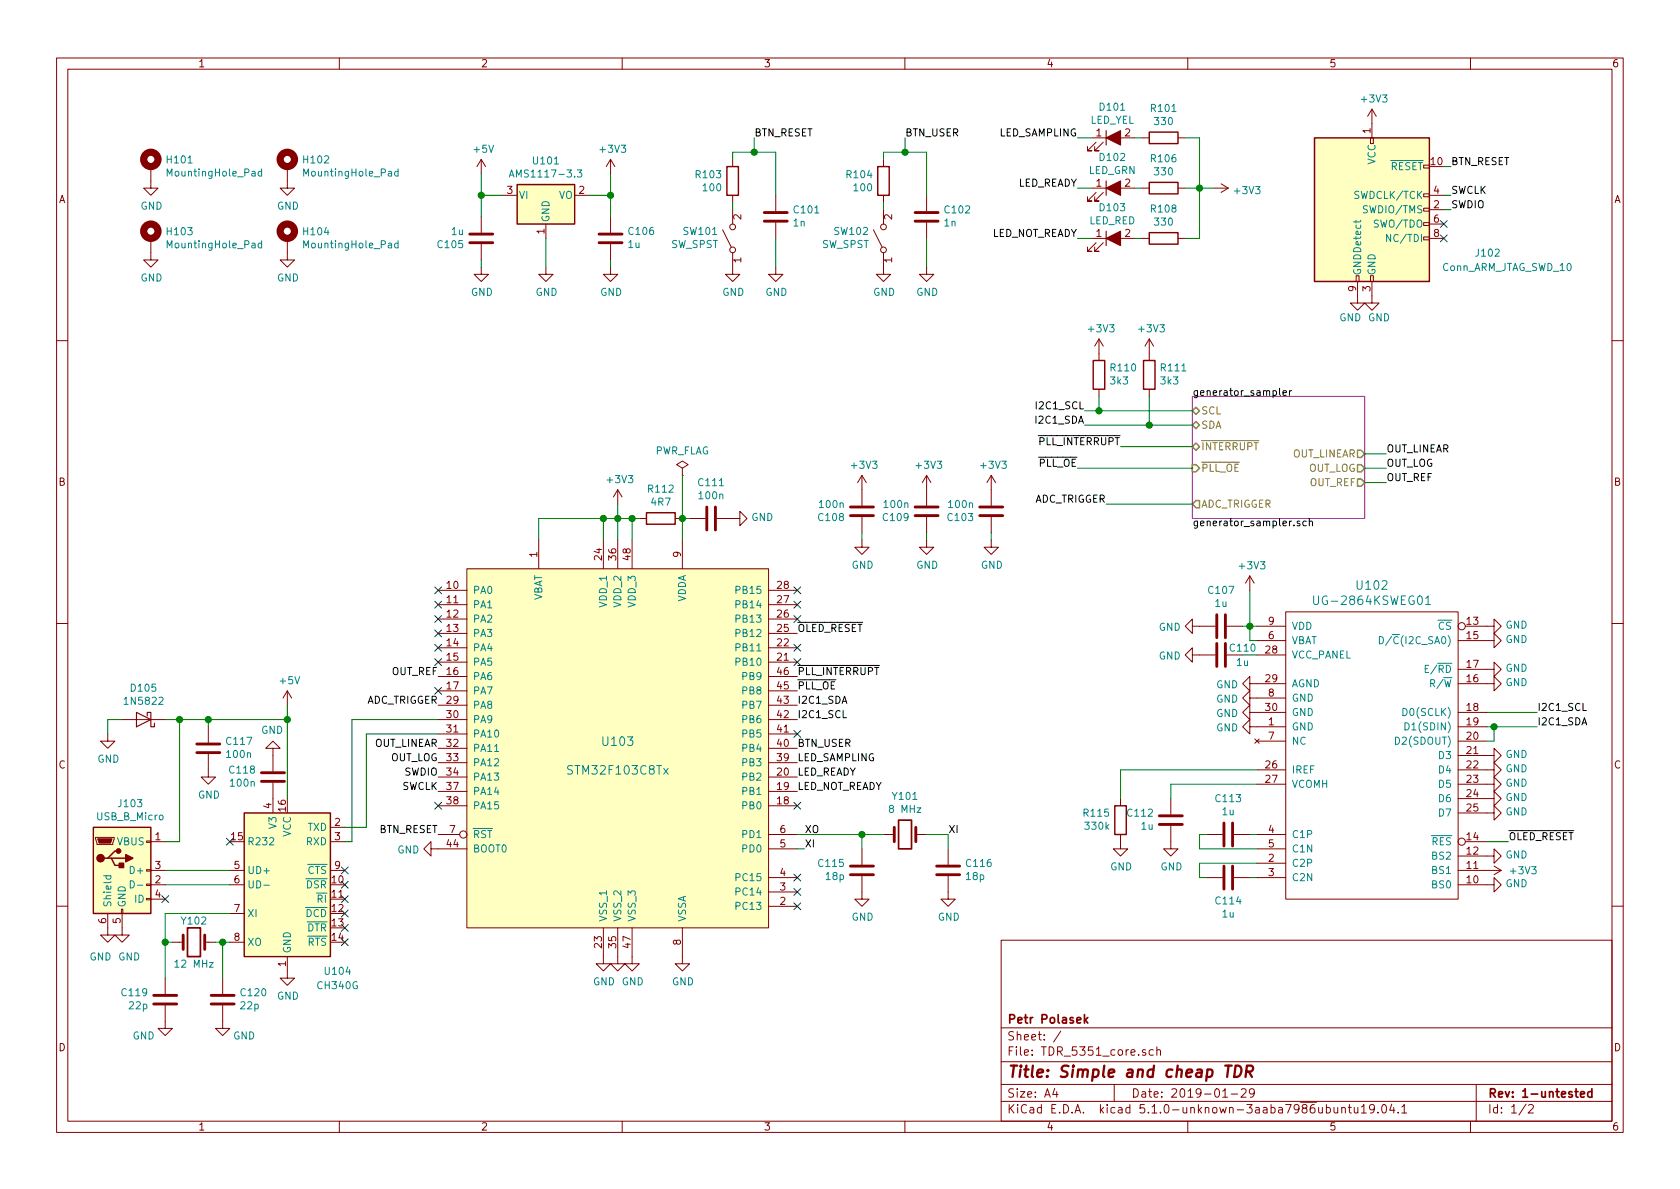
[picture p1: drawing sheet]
EESchema Schematic File Version 5
LIBS:TDR_5351_core-cache
EELAYER 29 0
EELAYER END
$Descr A4 11693 8268
encoding utf-8
Sheet 1 2
Title "Simple and cheap TDR"
Date "2019-01-29"
Rev "1-untested"
Comp "Petr Polasek"
Comment1 ""
Comment2 ""
Comment3 ""
Comment4 ""
$EndDescr
$Sheet
S 8300 2750 1200 850 
U 5C18B19E
F0 "generator_sampler" 50
F1 "generator_sampler.sch" 50
F2 "SCL" B L 8300 2850 50 
F3 "SDA" B L 8300 2950 50 
F4 "OUT_REF" O R 9500 3350 50 
F5 "~PLL_OE" I L 8300 3250 50 
F6 "~INTERRUPT" B L 8300 3100 50 
F7 "ADC_TRIGGER" O L 8300 3500 50 
F8 "OUT_LINEAR" O R 9500 3150 50 
F9 "OUT_LOG" O R 9500 3250 50 
$EndSheet
$Comp
L petr_kicad:STM32F103C8Tx U103
U 1 1
P 4300 5200
F 0 "U103" H 4300 5250 60  0000 C CNN
F 1 "STM32F103C8Tx" H 4300 5050 60  0000 C CNN
F 2 "Package_QFP:TQFP-48_7x7mm_P0.5mm" H 5250 5000 60  0001 C CNN
F 3 "http://www.st.com/content/ccc/resource/technical/document/datasheet/33/d4/6f/1d/df/0b/4c/6d/CD00161566.pdf/files/CD00161566.pdf/jcr:content/translations/en.CD00161566.pdf" H 5250 5000 60  0001 C CNN
	1    4300 5200
	1    0    0    -1  
$EndComp
Text Label 3050 4900 2    50   ~ 0
ADC_TRIGGER
Text Label 7700 3500 2    50   ~ 0
ADC_TRIGGER
Wire Wire Line
	7700 3500 8300 3500
Text Label 5550 5000 0    50   ~ 0
I2C1_SCL
Text Label 5550 4900 0    50   ~ 0
I2C1_SDA
Text Label 7550 2850 2    50   ~ 0
I2C1_SCL
Wire Wire Line
	7550 2850 7650 2850
Text Label 7550 2950 2    50   ~ 0
I2C1_SDA
Wire Wire Line
	7550 2950 8000 2950
Text Label 7800 3100 2    50   ~ 0
~PLL_INTERRUPT
Wire Wire Line
	7800 3100 8300 3100
Text Label 5550 4700 0    50   ~ 0
~PLL_INTERRUPT
Text Label 7500 3250 2    50   ~ 0
~PLL_OE
Wire Wire Line
	7500 3250 8300 3250
Text Label 5550 4800 0    50   ~ 0
~PLL_OE
Text Label 9650 3350 0    50   ~ 0
OUT_REF
Text Label 9650 3250 0    50   ~ 0
OUT_LOG
Text Label 9650 3150 0    50   ~ 0
OUT_LINEAR
Wire Wire Line
	9650 3150 9500 3150
Wire Wire Line
	9650 3250 9500 3250
Wire Wire Line
	9650 3350 9500 3350
$Comp
L power:GND #PWR0156
U 1 1
P 4750 6650
F 0 "#PWR0156" H 4750 6400 50  0001 C CNN
F 1 "GND" H 4755 6477 50  0000 C CNN
F 2 "" H 4750 6650 50  0001 C CNN
F 3 "" H 4750 6650 50  0001 C CNN
	1    4750 6650
	1    0    0    -1  
$EndComp
$Comp
L power:GND #PWR0155
U 1 1
P 4400 6650
F 0 "#PWR0155" H 4400 6400 50  0001 C CNN
F 1 "GND" H 4405 6477 50  0000 C CNN
F 2 "" H 4400 6650 50  0001 C CNN
F 3 "" H 4400 6650 50  0001 C CNN
	1    4400 6650
	1    0    0    -1  
$EndComp
$Comp
L power:GND #PWR0154
U 1 1
P 4300 6650
F 0 "#PWR0154" H 4300 6400 50  0001 C CNN
F 1 "GND" H 4305 6477 50  0001 C CNN
F 2 "" H 4300 6650 50  0001 C CNN
F 3 "" H 4300 6650 50  0001 C CNN
	1    4300 6650
	1    0    0    -1  
$EndComp
$Comp
L power:GND #PWR0153
U 1 1
P 4200 6650
F 0 "#PWR0153" H 4200 6400 50  0001 C CNN
F 1 "GND" H 4205 6477 50  0000 C CNN
F 2 "" H 4200 6650 50  0001 C CNN
F 3 "" H 4200 6650 50  0001 C CNN
	1    4200 6650
	1    0    0    -1  
$EndComp
Wire Wire Line
	3750 3750 3750 3600
Wire Wire Line
	3750 3600 4200 3600
Wire Wire Line
	4400 3600 4400 3750
Wire Wire Line
	4300 3750 4300 3600
Connection ~ 4300 3600
Wire Wire Line
	4300 3600 4400 3600
Wire Wire Line
	4200 3750 4200 3600
Connection ~ 4200 3600
Wire Wire Line
	4200 3600 4300 3600
$Comp
L power:+3V3 #PWR0127
U 1 1
P 4300 3500
F 0 "#PWR0127" H 4300 3350 50  0001 C CNN
F 1 "+3V3" H 4315 3673 50  0000 C CNN
F 2 "" H 4300 3500 50  0001 C CNN
F 3 "" H 4300 3500 50  0001 C CNN
	1    4300 3500
	1    0    0    -1  
$EndComp
$Comp
L Device:R R112
U 1 1
P 4600 3600
F 0 "R112" V 4393 3600 50  0000 C CNN
F 1 "4R7" V 4484 3600 50  0000 C CNN
F 2 "Resistor_SMD:R_0603_1608Metric_Pad1.05x0.95mm_HandSolder" V 4530 3600 50  0001 C CNN
F 3 "~" H 4600 3600 50  0001 C CNN
	1    4600 3600
	0    1    1    0   
$EndComp
Wire Wire Line
	4750 3750 4750 3600
Wire Wire Line
	4450 3600 4400 3600
Connection ~ 4400 3600
Wire Wire Line
	4300 3500 4300 3600
$Comp
L Device:C C111
U 1 1
P 4950 3600
F 0 "C111" V 4698 3600 50  0000 C CNN
F 1 "100n" V 4789 3600 50  0000 C CNN
F 2 "Capacitor_SMD:C_0603_1608Metric_Pad1.05x0.95mm_HandSolder" H 4988 3450 50  0001 C CNN
F 3 "~" H 4950 3600 50  0001 C CNN
	1    4950 3600
	0    1    1    0   
$EndComp
Wire Wire Line
	4800 3600 4750 3600
Connection ~ 4750 3600
$Comp
L power:GND #PWR0129
U 1 1
P 5100 3600
F 0 "#PWR0129" H 5100 3350 50  0001 C CNN
F 1 "GND" V 5105 3472 50  0000 R CNN
F 2 "" H 5100 3600 50  0001 C CNN
F 3 "" H 5100 3600 50  0001 C CNN
	1    5100 3600
	0    -1   -1   0   
$EndComp
$Comp
L petr_kicad:UG-2864KSWEG01 U102
U 1 1
P 9550 5250
F 0 "U102" H 9550 6437 60  0000 C CNN
F 1 "UG-2864KSWEG01" H 9550 6331 60  0000 C CNN
F 2 "petr_kicad:UG-2864KSWEG01" H 9350 5000 60  0001 C CNN
F 3 "https://voron.ua/files/pdf/OLED/Catcatcat_UG-2864KLBEG01_UG-2864KSWEG01.pdf" H 9350 5000 60  0001 C CNN
	1    9550 5250
	1    0    0    -1  
$EndComp
Text Label 3050 4700 2    50   ~ 0
OUT_REF
Text Label 3050 5300 2    50   ~ 0
OUT_LOG
Text Label 3050 5200 2    50   ~ 0
OUT_LINEAR
$Comp
L Device:C C113
U 1 1
P 8550 5800
F 0 "C113" V 8298 5800 50  0000 C CNN
F 1 "1u" V 8389 5800 50  0000 C CNN
F 2 "Capacitor_SMD:C_0805_2012Metric_Pad1.15x1.40mm_HandSolder" H 8588 5650 50  0001 C CNN
F 3 "~" H 8550 5800 50  0001 C CNN
	1    8550 5800
	0    1    1    0   
$EndComp
$Comp
L Device:C C114
U 1 1
P 8550 6100
F 0 "C114" V 8710 6100 50  0000 C CNN
F 1 "1u" V 8801 6100 50  0000 C CNN
F 2 "Capacitor_SMD:C_0805_2012Metric_Pad1.15x1.40mm_HandSolder" H 8588 5950 50  0001 C CNN
F 3 "~" H 8550 6100 50  0001 C CNN
	1    8550 6100
	0    1    1    0   
$EndComp
Wire Wire Line
	8750 6000 8350 6000
Wire Wire Line
	8350 6000 8350 6100
Wire Wire Line
	8350 6100 8400 6100
Wire Wire Line
	8700 6100 8750 6100
Wire Wire Line
	8750 5900 8350 5900
Wire Wire Line
	8350 5900 8350 5800
Wire Wire Line
	8350 5800 8400 5800
Wire Wire Line
	8700 5800 8750 5800
$Comp
L Device:C C112
U 1 1
P 8150 5700
F 0 "C112" H 8264 5654 50  0000 L CNN
F 1 "1u" H 8264 5745 50  0000 L CNN
F 2 "Capacitor_SMD:C_0805_2012Metric_Pad1.15x1.40mm_HandSolder" H 8188 5550 50  0001 C CNN
F 3 "~" H 8150 5700 50  0001 C CNN
	1    8150 5700
	-1   0    0    1   
$EndComp
$Comp
L power:GND #PWR0146
U 1 1
P 8150 5850
F 0 "#PWR0146" H 8150 5600 50  0001 C CNN
F 1 "GND" H 8155 5677 50  0000 C CNN
F 2 "" H 8150 5850 50  0001 C CNN
F 3 "" H 8150 5850 50  0001 C CNN
	1    8150 5850
	1    0    0    -1  
$EndComp
Wire Wire Line
	8750 5450 8150 5450
Wire Wire Line
	8150 5450 8150 5550
$Comp
L Device:R R115
U 1 1
P 7800 5700
F 0 "R115" H 7869 5654 50  0000 L CNN
F 1 "330k" H 7869 5745 50  0000 L CNN
F 2 "Resistor_SMD:R_0603_1608Metric_Pad1.05x0.95mm_HandSolder" V 7730 5700 50  0001 C CNN
F 3 "~" H 7800 5700 50  0001 C CNN
	1    7800 5700
	-1   0    0    1   
$EndComp
$Comp
L power:GND #PWR0145
U 1 1
P 7800 5850
F 0 "#PWR0145" H 7800 5600 50  0001 C CNN
F 1 "GND" H 7805 5677 50  0000 C CNN
F 2 "" H 7800 5850 50  0001 C CNN
F 3 "" H 7800 5850 50  0001 C CNN
	1    7800 5850
	1    0    0    -1  
$EndComp
Wire Wire Line
	8750 5350 7800 5350
Wire Wire Line
	7800 5350 7800 5550
$Comp
L power:GND #PWR0139
U 1 1
P 8750 5050
F 0 "#PWR0139" H 8750 4800 50  0001 C CNN
F 1 "GND" V 8755 4922 50  0000 R CNN
F 2 "" H 8750 5050 50  0001 C CNN
F 3 "" H 8750 5050 50  0001 C CNN
	1    8750 5050
	0    1    1    0   
$EndComp
$Comp
L power:GND #PWR0138
U 1 1
P 8750 4950
F 0 "#PWR0138" H 8750 4700 50  0001 C CNN
F 1 "GND" V 8755 4822 50  0000 R CNN
F 2 "" H 8750 4950 50  0001 C CNN
F 3 "" H 8750 4950 50  0001 C CNN
	1    8750 4950
	0    1    1    0   
$EndComp
$Comp
L power:GND #PWR0137
U 1 1
P 8750 4850
F 0 "#PWR0137" H 8750 4600 50  0001 C CNN
F 1 "GND" V 8755 4722 50  0000 R CNN
F 2 "" H 8750 4850 50  0001 C CNN
F 3 "" H 8750 4850 50  0001 C CNN
	1    8750 4850
	0    1    1    0   
$EndComp
$Comp
L power:GND #PWR0135
U 1 1
P 8750 4750
F 0 "#PWR0135" H 8750 4500 50  0001 C CNN
F 1 "GND" V 8755 4622 50  0000 R CNN
F 2 "" H 8750 4750 50  0001 C CNN
F 3 "" H 8750 4750 50  0001 C CNN
	1    8750 4750
	0    1    1    0   
$EndComp
$Comp
L Device:C C107
U 1 1
P 8500 4350
F 0 "C107" V 8248 4350 50  0000 C CNN
F 1 "1u" V 8339 4350 50  0000 C CNN
F 2 "Capacitor_SMD:C_0805_2012Metric_Pad1.15x1.40mm_HandSolder" H 8538 4200 50  0001 C CNN
F 3 "~" H 8500 4350 50  0001 C CNN
	1    8500 4350
	0    1    1    0   
$EndComp
$Comp
L Device:C C110
U 1 1
P 8500 4550
F 0 "C110" V 8450 4700 50  0000 C CNN
F 1 "1u" V 8550 4700 50  0000 C CNN
F 2 "Capacitor_SMD:C_0805_2012Metric_Pad1.15x1.40mm_HandSolder" H 8538 4400 50  0001 C CNN
F 3 "~" H 8500 4550 50  0001 C CNN
	1    8500 4550
	0    1    1    0   
$EndComp
Wire Wire Line
	8750 4450 8700 4450
Wire Wire Line
	8700 4450 8700 4350
Wire Wire Line
	8700 4350 8750 4350
Wire Wire Line
	8650 4350 8700 4350
Connection ~ 8700 4350
Wire Wire Line
	8750 4550 8650 4550
$Comp
L power:GND #PWR0122
U 1 1
P 8350 4350
F 0 "#PWR0122" H 8350 4100 50  0001 C CNN
F 1 "GND" V 8355 4222 50  0000 R CNN
F 2 "" H 8350 4350 50  0001 C CNN
F 3 "" H 8350 4350 50  0001 C CNN
	1    8350 4350
	0    1    1    0   
$EndComp
$Comp
L power:GND #PWR0128
U 1 1
P 8350 4550
F 0 "#PWR0128" H 8350 4300 50  0001 C CNN
F 1 "GND" V 8355 4422 50  0000 R CNN
F 2 "" H 8350 4550 50  0001 C CNN
F 3 "" H 8350 4550 50  0001 C CNN
	1    8350 4550
	0    1    1    0   
$EndComp
$Comp
L power:GND #PWR0123
U 1 1
P 10350 4350
F 0 "#PWR0123" H 10350 4100 50  0001 C CNN
F 1 "GND" V 10355 4222 50  0000 R CNN
F 2 "" H 10350 4350 50  0001 C CNN
F 3 "" H 10350 4350 50  0001 C CNN
	1    10350 4350
	0    -1   -1   0   
$EndComp
$Comp
L power:GND #PWR0126
U 1 1
P 10350 4450
F 0 "#PWR0126" H 10350 4200 50  0001 C CNN
F 1 "GND" V 10355 4322 50  0000 R CNN
F 2 "" H 10350 4450 50  0001 C CNN
F 3 "" H 10350 4450 50  0001 C CNN
	1    10350 4450
	0    -1   -1   0   
$EndComp
$Comp
L power:GND #PWR0132
U 1 1
P 10350 4650
F 0 "#PWR0132" H 10350 4400 50  0001 C CNN
F 1 "GND" V 10355 4522 50  0000 R CNN
F 2 "" H 10350 4650 50  0001 C CNN
F 3 "" H 10350 4650 50  0001 C CNN
	1    10350 4650
	0    -1   -1   0   
$EndComp
$Comp
L power:GND #PWR0136
U 1 1
P 10350 4750
F 0 "#PWR0136" H 10350 4500 50  0001 C CNN
F 1 "GND" V 10355 4622 50  0000 R CNN
F 2 "" H 10350 4750 50  0001 C CNN
F 3 "" H 10350 4750 50  0001 C CNN
	1    10350 4750
	0    -1   -1   0   
$EndComp
Wire Wire Line
	10350 5150 10400 5150
Wire Wire Line
	10400 5150 10400 5050
Wire Wire Line
	10400 5050 10350 5050
Text Label 10700 4950 0    50   ~ 0
I2C1_SCL
Connection ~ 10400 5050
Text Label 10700 5050 0    50   ~ 0
I2C1_SDA
$Comp
L power:GND #PWR0140
U 1 1
P 10350 5250
F 0 "#PWR0140" H 10350 5000 50  0001 C CNN
F 1 "GND" V 10355 5122 50  0000 R CNN
F 2 "" H 10350 5250 50  0001 C CNN
F 3 "" H 10350 5250 50  0001 C CNN
	1    10350 5250
	0    -1   -1   0   
$EndComp
$Comp
L power:GND #PWR0141
U 1 1
P 10350 5350
F 0 "#PWR0141" H 10350 5100 50  0001 C CNN
F 1 "GND" V 10355 5222 50  0000 R CNN
F 2 "" H 10350 5350 50  0001 C CNN
F 3 "" H 10350 5350 50  0001 C CNN
	1    10350 5350
	0    -1   -1   0   
$EndComp
$Comp
L power:GND #PWR0142
U 1 1
P 10350 5450
F 0 "#PWR0142" H 10350 5200 50  0001 C CNN
F 1 "GND" V 10355 5322 50  0000 R CNN
F 2 "" H 10350 5450 50  0001 C CNN
F 3 "" H 10350 5450 50  0001 C CNN
	1    10350 5450
	0    -1   -1   0   
$EndComp
$Comp
L power:GND #PWR0143
U 1 1
P 10350 5550
F 0 "#PWR0143" H 10350 5300 50  0001 C CNN
F 1 "GND" V 10355 5422 50  0000 R CNN
F 2 "" H 10350 5550 50  0001 C CNN
F 3 "" H 10350 5550 50  0001 C CNN
	1    10350 5550
	0    -1   -1   0   
$EndComp
$Comp
L power:GND #PWR0144
U 1 1
P 10350 5650
F 0 "#PWR0144" H 10350 5400 50  0001 C CNN
F 1 "GND" V 10355 5522 50  0000 R CNN
F 2 "" H 10350 5650 50  0001 C CNN
F 3 "" H 10350 5650 50  0001 C CNN
	1    10350 5650
	0    -1   -1   0   
$EndComp
Text Label 5550 4400 0    50   ~ 0
~OLED_RESET
Text Label 10500 5850 0    50   ~ 0
~OLED_RESET
Wire Wire Line
	10500 5850 10350 5850
$Comp
L power:GND #PWR0147
U 1 1
P 10350 5950
F 0 "#PWR0147" H 10350 5700 50  0001 C CNN
F 1 "GND" V 10355 5822 50  0000 R CNN
F 2 "" H 10350 5950 50  0001 C CNN
F 3 "" H 10350 5950 50  0001 C CNN
	1    10350 5950
	0    -1   -1   0   
$EndComp
$Comp
L power:GND #PWR0149
U 1 1
P 10350 6150
F 0 "#PWR0149" H 10350 5900 50  0001 C CNN
F 1 "GND" V 10355 6022 50  0000 R CNN
F 2 "" H 10350 6150 50  0001 C CNN
F 3 "" H 10350 6150 50  0001 C CNN
	1    10350 6150
	0    -1   -1   0   
$EndComp
$Comp
L power:+3V3 #PWR0148
U 1 1
P 10350 6050
F 0 "#PWR0148" H 10350 5900 50  0001 C CNN
F 1 "+3V3" V 10350 6200 50  0000 L CNN
F 2 "" H 10350 6050 50  0001 C CNN
F 3 "" H 10350 6050 50  0001 C CNN
	1    10350 6050
	0    1    1    0   
$EndComp
$Comp
L power:GND #PWR0150
U 1 1
P 3050 5900
F 0 "#PWR0150" H 3050 5650 50  0001 C CNN
F 1 "GND" V 3055 5772 50  0000 R CNN
F 2 "" H 3050 5900 50  0001 C CNN
F 3 "" H 3050 5900 50  0001 C CNN
	1    3050 5900
	0    1    1    0   
$EndComp
$Comp
L power:+5V #PWR?
U 1 1
P 3350 1200
AR Path="/5C18B19E/5D7FF855" Ref="#PWR?"  Part="1" 
AR Path="/5D7FF855" Ref="#PWR0102"  Part="1" 
F 0 "#PWR0102" H 3350 1050 50  0001 C CNN
F 1 "+5V" H 3365 1373 50  0000 C CNN
F 2 "" H 3350 1200 50  0001 C CNN
F 3 "" H 3350 1200 50  0001 C CNN
	1    3350 1200
	1    0    0    -1  
$EndComp
$Comp
L Device:C C105
U 1 1
P 3350 1650
AR Path="/5D7FF85B" Ref="C105"  Part="1" 
AR Path="/5C18B19E/5D7FF85B" Ref="C?"  Part="1" 
F 0 "C105" H 3465 1696 50  0000 L CNN
F 1 "1u" H 3465 1605 50  0000 L CNN
F 2 "Capacitor_SMD:C_0805_2012Metric_Pad1.15x1.40mm_HandSolder" H 3388 1500 50  0001 C CNN
F 3 "~" H 3350 1650 50  0001 C CNN
	1    3350 1650
	-1   0    0    1   
$EndComp
$Comp
L power:GND #PWR?
U 1 1
P 3350 1850
AR Path="/5C18B19E/5D7FF861" Ref="#PWR?"  Part="1" 
AR Path="/5D7FF861" Ref="#PWR0113"  Part="1" 
F 0 "#PWR0113" H 3350 1600 50  0001 C CNN
F 1 "GND" H 3355 1677 50  0000 C CNN
F 2 "" H 3350 1850 50  0001 C CNN
F 3 "" H 3350 1850 50  0001 C CNN
	1    3350 1850
	1    0    0    -1  
$EndComp
$Comp
L power:GND #PWR?
U 1 1
P 3800 1850
AR Path="/5C18B19E/5D7FF867" Ref="#PWR?"  Part="1" 
AR Path="/5D7FF867" Ref="#PWR0114"  Part="1" 
F 0 "#PWR0114" H 3800 1600 50  0001 C CNN
F 1 "GND" H 3805 1677 50  0000 C CNN
F 2 "" H 3800 1850 50  0001 C CNN
F 3 "" H 3800 1850 50  0001 C CNN
	1    3800 1850
	1    0    0    -1  
$EndComp
Wire Wire Line
	3350 1850 3350 1800
Wire Wire Line
	3350 1500 3350 1350
Wire Wire Line
	3350 1350 3500 1350
Wire Wire Line
	3350 1350 3350 1200
Connection ~ 3350 1350
$Comp
L Device:C C106
U 1 1
P 4250 1650
AR Path="/5D7FF872" Ref="C106"  Part="1" 
AR Path="/5C18B19E/5D7FF872" Ref="C?"  Part="1" 
F 0 "C106" H 4135 1604 50  0000 R CNN
F 1 "1u" H 4135 1695 50  0000 R CNN
F 2 "Capacitor_SMD:C_0805_2012Metric_Pad1.15x1.40mm_HandSolder" H 4288 1500 50  0001 C CNN
F 3 "~" H 4250 1650 50  0001 C CNN
	1    4250 1650
	-1   0    0    1   
$EndComp
Wire Wire Line
	4250 1350 4250 1500
$Comp
L power:GND #PWR?
U 1 1
P 4250 1850
AR Path="/5C18B19E/5D7FF879" Ref="#PWR?"  Part="1" 
AR Path="/5D7FF879" Ref="#PWR0115"  Part="1" 
F 0 "#PWR0115" H 4250 1600 50  0001 C CNN
F 1 "GND" H 4255 1677 50  0000 C CNN
F 2 "" H 4250 1850 50  0001 C CNN
F 3 "" H 4250 1850 50  0001 C CNN
	1    4250 1850
	1    0    0    -1  
$EndComp
Wire Wire Line
	4250 1850 4250 1800
$Comp
L kicad_petr_inherited:AMS1117-3.3 U?
U 1 1
P 3800 1350
AR Path="/5C18B19E/5D7FF880" Ref="U?"  Part="1" 
AR Path="/5D7FF880" Ref="U101"  Part="1" 
F 0 "U101" H 3800 1592 50  0000 C CNN
F 1 "AMS1117-3.3" H 3800 1501 50  0000 C CNN
F 2 "Package_TO_SOT_SMD:SOT-223-3_TabPin2" H 3800 1350 50  0001 C CNN
F 3 "http://www.ti.com/lit/ds/symlink/lm1117.pdf" H 3800 1350 50  0001 C CNN
	1    3800 1350
	1    0    0    -1  
$EndComp
Wire Wire Line
	4100 1350 4250 1350
Wire Wire Line
	3800 1650 3800 1850
$Comp
L power:+3V3 #PWR0103
U 1 1
P 4250 1200
F 0 "#PWR0103" H 4250 1050 50  0001 C CNN
F 1 "+3V3" H 4265 1373 50  0000 C CNN
F 2 "" H 4250 1200 50  0001 C CNN
F 3 "" H 4250 1200 50  0001 C CNN
	1    4250 1200
	1    0    0    -1  
$EndComp
Wire Wire Line
	4250 1200 4250 1350
Connection ~ 4250 1350
Text Label 5550 5300 0    50   ~ 0
LED_SAMPLING
Text Label 5550 5400 0    50   ~ 0
LED_READY
Text Label 5550 5500 0    50   ~ 0
LED_NOT_READY
$Comp
L Device:C C108
U 1 1
P 6000 3550
AR Path="/5D85CB67" Ref="C108"  Part="1" 
AR Path="/5C18B19E/5D85CB67" Ref="C?"  Part="1" 
F 0 "C108" H 6115 3596 50  0000 L CNN
F 1 "100n" H 6115 3505 50  0000 L CNN
F 2 "Capacitor_SMD:C_0603_1608Metric_Pad1.05x0.95mm_HandSolder" H 6038 3400 50  0001 C CNN
F 3 "~" H 6000 3550 50  0001 C CNN
	1    6000 3550
	-1   0    0    1   
$EndComp
$Comp
L power:GND #PWR?
U 1 1
P 6000 3750
AR Path="/5C18B19E/5D85CB6D" Ref="#PWR?"  Part="1" 
AR Path="/5D85CB6D" Ref="#PWR0133"  Part="1" 
F 0 "#PWR0133" H 6000 3500 50  0001 C CNN
F 1 "GND" H 6005 3577 50  0000 C CNN
F 2 "" H 6000 3750 50  0001 C CNN
F 3 "" H 6000 3750 50  0001 C CNN
	1    6000 3750
	1    0    0    -1  
$EndComp
$Comp
L Device:C C109
U 1 1
P 6450 3550
AR Path="/5D85CB73" Ref="C109"  Part="1" 
AR Path="/5C18B19E/5D85CB73" Ref="C?"  Part="1" 
F 0 "C109" H 6565 3596 50  0000 L CNN
F 1 "100n" H 6565 3505 50  0000 L CNN
F 2 "Capacitor_SMD:C_0603_1608Metric_Pad1.05x0.95mm_HandSolder" H 6488 3400 50  0001 C CNN
F 3 "~" H 6450 3550 50  0001 C CNN
	1    6450 3550
	-1   0    0    1   
$EndComp
$Comp
L power:GND #PWR?
U 1 1
P 6450 3750
AR Path="/5C18B19E/5D85CB79" Ref="#PWR?"  Part="1" 
AR Path="/5D85CB79" Ref="#PWR0134"  Part="1" 
F 0 "#PWR0134" H 6450 3500 50  0001 C CNN
F 1 "GND" H 6455 3577 50  0000 C CNN
F 2 "" H 6450 3750 50  0001 C CNN
F 3 "" H 6450 3750 50  0001 C CNN
	1    6450 3750
	1    0    0    -1  
$EndComp
Wire Wire Line
	6000 3750 6000 3700
Wire Wire Line
	6450 3750 6450 3700
$Comp
L power:+3V3 #PWR0124
U 1 1
P 6000 3400
F 0 "#PWR0124" H 6000 3250 50  0001 C CNN
F 1 "+3V3" H 6015 3573 50  0000 C CNN
F 2 "" H 6000 3400 50  0001 C CNN
F 3 "" H 6000 3400 50  0001 C CNN
	1    6000 3400
	1    0    0    -1  
$EndComp
$Comp
L power:+3V3 #PWR0125
U 1 1
P 6450 3400
F 0 "#PWR0125" H 6450 3250 50  0001 C CNN
F 1 "+3V3" H 6465 3573 50  0000 C CNN
F 2 "" H 6450 3400 50  0001 C CNN
F 3 "" H 6450 3400 50  0001 C CNN
	1    6450 3400
	1    0    0    -1  
$EndComp
$Comp
L Switch:SW_SPST SW101
U 1 1
P 5100 1650
F 0 "SW101" V 5146 1748 50  0000 L CNN
F 1 "SW_SPST" V 5055 1748 50  0000 L CNN
F 2 "Button_Switch_SMD:SW_SPST_TL3342" H 5100 1650 50  0001 C CNN
F 3 "~" H 5100 1650 50  0001 C CNN
	1    5100 1650
	0    -1   -1   0   
$EndComp
$Comp
L Device:R R103
U 1 1
P 5100 1250
F 0 "R103" H 5031 1296 50  0000 R CNN
F 1 "100" H 5031 1205 50  0000 R CNN
F 2 "Resistor_SMD:R_0603_1608Metric_Pad1.05x0.95mm_HandSolder" V 5030 1250 50  0001 C CNN
F 3 "~" H 5100 1250 50  0001 C CNN
	1    5100 1250
	1    0    0    -1  
$EndComp
$Comp
L Device:C C101
U 1 1
P 5400 1500
AR Path="/5D8CCA65" Ref="C101"  Part="1" 
AR Path="/5C18B19E/5D8CCA65" Ref="C?"  Part="1" 
F 0 "C101" H 5285 1454 50  0000 R CNN
F 1 "1n" H 5285 1545 50  0000 R CNN
F 2 "Capacitor_SMD:C_0603_1608Metric_Pad1.05x0.95mm_HandSolder" H 5438 1350 50  0001 C CNN
F 3 "~" H 5400 1500 50  0001 C CNN
	1    5400 1500
	-1   0    0    1   
$EndComp
Wire Wire Line
	5100 1450 5100 1400
$Comp
L power:GND #PWR?
U 1 1
P 5100 1850
AR Path="/5C18B19E/5D8CF520" Ref="#PWR?"  Part="1" 
AR Path="/5D8CF520" Ref="#PWR0105"  Part="1" 
F 0 "#PWR0105" H 5100 1600 50  0001 C CNN
F 1 "GND" H 5105 1677 50  0000 C CNN
F 2 "" H 5100 1850 50  0001 C CNN
F 3 "" H 5100 1850 50  0001 C CNN
	1    5100 1850
	1    0    0    -1  
$EndComp
$Comp
L power:GND #PWR?
U 1 1
P 5400 1850
AR Path="/5C18B19E/5D8CF931" Ref="#PWR?"  Part="1" 
AR Path="/5D8CF931" Ref="#PWR0106"  Part="1" 
F 0 "#PWR0106" H 5400 1600 50  0001 C CNN
F 1 "GND" H 5405 1677 50  0000 C CNN
F 2 "" H 5400 1850 50  0001 C CNN
F 3 "" H 5400 1850 50  0001 C CNN
	1    5400 1850
	1    0    0    -1  
$EndComp
Wire Wire Line
	5400 1850 5400 1650
Wire Wire Line
	5400 1350 5400 1050
Wire Wire Line
	5400 1050 5250 1050
Wire Wire Line
	5100 1050 5100 1100
Text Label 5250 950  0    50   ~ 0
BTN_RESET
Wire Wire Line
	5250 950  5250 1050
Connection ~ 5250 1050
Wire Wire Line
	5250 1050 5100 1050
$Comp
L Switch:SW_SPST SW102
U 1 1
P 6150 1650
F 0 "SW102" V 6196 1748 50  0000 L CNN
F 1 "SW_SPST" V 6105 1748 50  0000 L CNN
F 2 "Button_Switch_SMD:SW_SPST_TL3342" H 6150 1650 50  0001 C CNN
F 3 "~" H 6150 1650 50  0001 C CNN
	1    6150 1650
	0    -1   -1   0   
$EndComp
$Comp
L Device:R R104
U 1 1
P 6150 1250
F 0 "R104" H 6081 1296 50  0000 R CNN
F 1 "100" H 6081 1205 50  0000 R CNN
F 2 "Resistor_SMD:R_0603_1608Metric_Pad1.05x0.95mm_HandSolder" V 6080 1250 50  0001 C CNN
F 3 "~" H 6150 1250 50  0001 C CNN
	1    6150 1250
	1    0    0    -1  
$EndComp
$Comp
L Device:C C102
U 1 1
P 6450 1500
AR Path="/5D9311C9" Ref="C102"  Part="1" 
AR Path="/5C18B19E/5D9311C9" Ref="C?"  Part="1" 
F 0 "C102" H 6335 1454 50  0000 R CNN
F 1 "1n" H 6335 1545 50  0000 R CNN
F 2 "Capacitor_SMD:C_0603_1608Metric_Pad1.05x0.95mm_HandSolder" H 6488 1350 50  0001 C CNN
F 3 "~" H 6450 1500 50  0001 C CNN
	1    6450 1500
	-1   0    0    1   
$EndComp
Wire Wire Line
	6150 1450 6150 1400
$Comp
L power:GND #PWR?
U 1 1
P 6150 1850
AR Path="/5C18B19E/5D9311D4" Ref="#PWR?"  Part="1" 
AR Path="/5D9311D4" Ref="#PWR0107"  Part="1" 
F 0 "#PWR0107" H 6150 1600 50  0001 C CNN
F 1 "GND" H 6155 1677 50  0000 C CNN
F 2 "" H 6150 1850 50  0001 C CNN
F 3 "" H 6150 1850 50  0001 C CNN
	1    6150 1850
	1    0    0    -1  
$EndComp
$Comp
L power:GND #PWR?
U 1 1
P 6450 1850
AR Path="/5C18B19E/5D9311DE" Ref="#PWR?"  Part="1" 
AR Path="/5D9311DE" Ref="#PWR0108"  Part="1" 
F 0 "#PWR0108" H 6450 1600 50  0001 C CNN
F 1 "GND" H 6455 1677 50  0000 C CNN
F 2 "" H 6450 1850 50  0001 C CNN
F 3 "" H 6450 1850 50  0001 C CNN
	1    6450 1850
	1    0    0    -1  
$EndComp
Wire Wire Line
	6450 1850 6450 1650
Wire Wire Line
	6450 1350 6450 1050
Wire Wire Line
	6450 1050 6300 1050
Wire Wire Line
	6150 1050 6150 1100
Text Label 6300 950  0    50   ~ 0
BTN_USER
Wire Wire Line
	6300 950  6300 1050
Connection ~ 6300 1050
Wire Wire Line
	6300 1050 6150 1050
Text Label 3050 5800 2    50   ~ 0
BTN_RESET
Text Label 5550 5200 0    50   ~ 0
BTN_USER
$Comp
L Device:Crystal Y101
U 1 1
P 6300 5800
F 0 "Y101" H 6300 6068 50  0000 C CNN
F 1 "8 MHz" H 6300 5977 50  0000 C CNN
F 2 "Crystal:Crystal_SMD_HC49-SD" H 6300 5800 50  0001 C CNN
F 3 "~" H 6300 5800 50  0001 C CNN
	1    6300 5800
	1    0    0    -1  
$EndComp
$Comp
L Device:C C115
U 1 1
P 6000 6050
F 0 "C115" H 6115 6004 50  0000 L CNN
F 1 "18p" H 6115 6095 50  0000 L CNN
F 2 "Capacitor_SMD:C_0603_1608Metric_Pad1.05x0.95mm_HandSolder" H 6038 5900 50  0001 C CNN
F 3 "~" H 6000 6050 50  0001 C CNN
	1    6000 6050
	-1   0    0    1   
$EndComp
$Comp
L Device:C C116
U 1 1
P 6600 6050
F 0 "C116" H 6485 6004 50  0000 R CNN
F 1 "18p" H 6485 6095 50  0000 R CNN
F 2 "Capacitor_SMD:C_0603_1608Metric_Pad1.05x0.95mm_HandSolder" H 6638 5900 50  0001 C CNN
F 3 "~" H 6600 6050 50  0001 C CNN
	1    6600 6050
	-1   0    0    1   
$EndComp
Text Label 5600 5900 0    50   ~ 0
XI
Wire Wire Line
	5600 5900 5550 5900
Wire Wire Line
	5550 5800 6000 5800
Wire Wire Line
	6000 5900 6000 5800
Connection ~ 6000 5800
Wire Wire Line
	6000 5800 6150 5800
Wire Wire Line
	6450 5800 6600 5800
Wire Wire Line
	6600 5800 6600 5900
$Comp
L power:GND #PWR0152
U 1 1
P 6600 6200
F 0 "#PWR0152" H 6600 5950 50  0001 C CNN
F 1 "GND" H 6605 6027 50  0000 C CNN
F 2 "" H 6600 6200 50  0001 C CNN
F 3 "" H 6600 6200 50  0001 C CNN
	1    6600 6200
	1    0    0    -1  
$EndComp
$Comp
L power:GND #PWR0151
U 1 1
P 6000 6200
F 0 "#PWR0151" H 6000 5950 50  0001 C CNN
F 1 "GND" H 6005 6027 50  0000 C CNN
F 2 "" H 6000 6200 50  0001 C CNN
F 3 "" H 6000 6200 50  0001 C CNN
	1    6000 6200
	1    0    0    -1  
$EndComp
Text Label 6600 5800 0    50   ~ 0
XI
Text Label 5600 5800 0    50   ~ 0
XO
$Comp
L Device:R R110
U 1 1
P 7650 2600
F 0 "R110" H 7580 2554 50  0000 R CNN
F 1 "3k3" H 7580 2645 50  0000 R CNN
F 2 "Resistor_SMD:R_0603_1608Metric_Pad1.05x0.95mm_HandSolder" V 7580 2600 50  0001 C CNN
F 3 "~" H 7650 2600 50  0001 C CNN
	1    7650 2600
	-1   0    0    1   
$EndComp
$Comp
L Device:R R111
U 1 1
P 8000 2600
F 0 "R111" H 7930 2554 50  0000 R CNN
F 1 "3k3" H 7930 2645 50  0000 R CNN
F 2 "Resistor_SMD:R_0603_1608Metric_Pad1.05x0.95mm_HandSolder" V 7930 2600 50  0001 C CNN
F 3 "~" H 8000 2600 50  0001 C CNN
	1    8000 2600
	-1   0    0    1   
$EndComp
$Comp
L power:+3V3 #PWR0117
U 1 1
P 7650 2450
F 0 "#PWR0117" H 7650 2300 50  0001 C CNN
F 1 "+3V3" H 7665 2623 50  0000 C CNN
F 2 "" H 7650 2450 50  0001 C CNN
F 3 "" H 7650 2450 50  0001 C CNN
	1    7650 2450
	1    0    0    -1  
$EndComp
$Comp
L power:+3V3 #PWR0118
U 1 1
P 8000 2450
F 0 "#PWR0118" H 8000 2300 50  0001 C CNN
F 1 "+3V3" H 8015 2623 50  0000 C CNN
F 2 "" H 8000 2450 50  0001 C CNN
F 3 "" H 8000 2450 50  0001 C CNN
	1    8000 2450
	1    0    0    -1  
$EndComp
Wire Wire Line
	8000 2750 8000 2950
Connection ~ 8000 2950
Wire Wire Line
	8000 2950 8300 2950
Wire Wire Line
	7650 2750 7650 2850
Connection ~ 7650 2850
Wire Wire Line
	7650 2850 8300 2850
$Comp
L TDR_5351_core-rescue:Conn_ARM_JTAG_SWD_10-Connector J102
U 1 1
P 9550 1450
F 0 "J102" H 10450 1150 50  0000 R CNN
F 1 "Conn_ARM_JTAG_SWD_10" H 10950 1050 50  0000 R CNN
F 2 "Connector_PinHeader_1.27mm:PinHeader_2x05_P1.27mm_Vertical_SMD" H 9600 900 50  0001 L TNN
F 3 "http://infocenter.arm.com/help/topic/com.arm.doc.faqs/attached/13634/cortex_debug_connectors.pdf" V 9200 200 50  0001 C CNN
	1    9550 1450
	1    0    0    -1  
$EndComp
$Comp
L power:GND #PWR0120
U 1 1
P 9450 2050
F 0 "#PWR0120" H 9450 1800 50  0001 C CNN
F 1 "GND" H 9400 1900 50  0000 C CNN
F 2 "" H 9450 2050 50  0001 C CNN
F 3 "" H 9450 2050 50  0001 C CNN
	1    9450 2050
	1    0    0    -1  
$EndComp
$Comp
L power:GND #PWR0121
U 1 1
P 9550 2050
F 0 "#PWR0121" H 9550 1800 50  0001 C CNN
F 1 "GND" H 9600 1900 50  0000 C CNN
F 2 "" H 9550 2050 50  0001 C CNN
F 3 "" H 9550 2050 50  0001 C CNN
	1    9550 2050
	1    0    0    -1  
$EndComp
$Comp
L power:+3V3 #PWR0119
U 1 1
P 9550 850
F 0 "#PWR0119" H 9550 700 50  0001 C CNN
F 1 "+3V3" H 9565 1023 50  0000 C CNN
F 2 "" H 9550 850 50  0001 C CNN
F 3 "" H 9550 850 50  0001 C CNN
	1    9550 850 
	1    0    0    -1  
$EndComp
Text Label 10100 1150 0    50   ~ 0
BTN_RESET
Wire Wire Line
	10100 1150 10050 1150
Text Label 10100 1350 0    50   ~ 0
SWCLK
Wire Wire Line
	10100 1350 10050 1350
Text Label 10100 1450 0    50   ~ 0
SWDIO
Wire Wire Line
	10100 1450 10050 1450
Text Label 3050 5400 2    50   ~ 0
SWDIO
Text Label 3050 5500 2    50   ~ 0
SWCLK
NoConn ~ 10050 1550
NoConn ~ 10050 1650
NoConn ~ 3050 4400
NoConn ~ 3050 4800
NoConn ~ 3050 5600
NoConn ~ 5550 5100
NoConn ~ 3050 4300
NoConn ~ 3050 4200
NoConn ~ 5550 4300
NoConn ~ 5550 4200
NoConn ~ 5550 4100
NoConn ~ 5550 6100
NoConn ~ 5550 6200
NoConn ~ 5550 6300
$Comp
L power:PWR_FLAG #FLG0104
U 1 1
P 4750 3300
F 0 "#FLG0104" H 4750 3375 50  0001 C CNN
F 1 "PWR_FLAG" H 4750 3473 50  0000 C CNN
F 2 "" H 4750 3300 50  0001 C CNN
F 3 "~" H 4750 3300 50  0001 C CNN
	1    4750 3300
	1    0    0    -1  
$EndComp
Wire Wire Line
	4750 3300 4750 3600
Wire Wire Line
	8700 4100 8700 4350
$Comp
L Interface_USB:CH340G U104
U 1 1
P 2000 6150
F 0 "U104" H 2350 5550 50  0000 C CNN
F 1 "CH340G" H 2350 5450 50  0000 C CNN
F 2 "Package_SO:SOIC-16_3.9x9.9mm_P1.27mm" H 2050 5600 50  0001 L CNN
F 3 "http://www.datasheet5.com/pdf-local-2195953" H 1650 6950 50  0001 C CNN
	1    2000 6150
	1    0    0    -1  
$EndComp
Wire Wire Line
	2400 5850 2450 5850
Wire Wire Line
	2450 5850 2450 5000
Wire Wire Line
	2450 5000 3050 5000
Wire Wire Line
	2400 5750 2550 5750
Wire Wire Line
	2550 5750 2550 5100
Wire Wire Line
	2550 5100 3050 5100
$Comp
L power:GND #PWR0409
U 1 1
P 2000 6750
F 0 "#PWR0409" H 2000 6500 50  0001 C CNN
F 1 "GND" H 2005 6577 50  0000 C CNN
F 2 "" H 2000 6750 50  0001 C CNN
F 3 "" H 2000 6750 50  0001 C CNN
	1    2000 6750
	1    0    0    -1  
$EndComp
Wire Wire Line
	1150 6050 1600 6050
Wire Wire Line
	1150 6150 1600 6150
$Comp
L power:GND #PWR0410
U 1 1
P 750 6450
F 0 "#PWR0410" H 750 6200 50  0001 C CNN
F 1 "GND" H 700 6250 50  0000 C CNN
F 2 "" H 750 6450 50  0001 C CNN
F 3 "" H 750 6450 50  0001 C CNN
	1    750  6450
	1    0    0    -1  
$EndComp
$Comp
L power:GND #PWR0411
U 1 1
P 850 6450
F 0 "#PWR0411" H 850 6200 50  0001 C CNN
F 1 "GND" H 900 6250 50  0000 C CNN
F 2 "" H 850 6450 50  0001 C CNN
F 3 "" H 850 6450 50  0001 C CNN
	1    850  6450
	1    0    0    -1  
$EndComp
Wire Wire Line
	2000 5000 2000 5550
$Comp
L Device:C C117
U 1 1
P 1450 5200
F 0 "C117" H 1335 5154 50  0000 R CNN
F 1 "100n" H 1335 5245 50  0000 R CNN
F 2 "Capacitor_SMD:C_0603_1608Metric_Pad1.05x0.95mm_HandSolder" H 1488 5050 50  0001 C CNN
F 3 "~" H 1450 5200 50  0001 C CNN
	1    1450 5200
	-1   0    0    1   
$EndComp
$Comp
L Device:C C118
U 1 1
P 1900 5400
F 0 "C118" H 2015 5354 50  0000 L CNN
F 1 "100n" H 2015 5445 50  0000 L CNN
F 2 "Capacitor_SMD:C_0603_1608Metric_Pad1.05x0.95mm_HandSolder" H 1938 5250 50  0001 C CNN
F 3 "~" H 1900 5400 50  0001 C CNN
	1    1900 5400
	-1   0    0    1   
$EndComp
$Comp
L power:GND #PWR0412
U 1 1
P 1900 5250
F 0 "#PWR0412" H 1900 5000 50  0001 C CNN
F 1 "GND" H 1905 5077 50  0000 C CNN
F 2 "" H 1900 5250 50  0001 C CNN
F 3 "" H 1900 5250 50  0001 C CNN
	1    1900 5250
	-1   0    0    1   
$EndComp
$Comp
L power:GND #PWR0413
U 1 1
P 1450 5350
F 0 "#PWR0413" H 1450 5100 50  0001 C CNN
F 1 "GND" H 1455 5177 50  0000 C CNN
F 2 "" H 1450 5350 50  0001 C CNN
F 3 "" H 1450 5350 50  0001 C CNN
	1    1450 5350
	1    0    0    -1  
$EndComp
Wire Wire Line
	1450 5000 1450 5050
$Comp
L Connector:USB_B_Micro J103
U 1 1
P 850 6050
F 0 "J103" H 907 6517 50  0000 C CNN
F 1 "USB_B_Micro" H 907 6426 50  0000 C CNN
F 2 "Connector_USB:USB_Micro-B_Wuerth_629105150521" H 1000 6000 50  0001 C CNN
F 3 "~" H 1000 6000 50  0001 C CNN
	1    850  6050
	1    0    0    -1  
$EndComp
Wire Wire Line
	1150 5850 1250 5850
Wire Wire Line
	1250 5850 1250 5000
Wire Wire Line
	1250 5000 1450 5000
Connection ~ 1450 5000
$Comp
L Device:Crystal Y102
U 1 1
P 1350 6550
F 0 "Y102" H 1350 6700 50  0000 C CNN
F 1 "12 MHz" H 1350 6400 50  0000 C CNN
F 2 "Crystal:Crystal_SMD_HC49-SD" H 1350 6550 50  0001 C CNN
F 3 "~" H 1350 6550 50  0001 C CNN
	1    1350 6550
	1    0    0    -1  
$EndComp
$Comp
L Device:C C120
U 1 1
P 1550 6950
F 0 "C120" H 1435 6904 50  0000 R CNN
F 1 "22p" H 1435 6995 50  0000 R CNN
F 2 "Capacitor_SMD:C_0603_1608Metric_Pad1.05x0.95mm_HandSolder" H 1588 6800 50  0001 C CNN
F 3 "~" H 1550 6950 50  0001 C CNN
	1    1550 6950
	-1   0    0    1   
$EndComp
$Comp
L Device:C C119
U 1 1
P 1150 6950
F 0 "C119" H 1265 6904 50  0000 L CNN
F 1 "22p" H 1265 6995 50  0000 L CNN
F 2 "Capacitor_SMD:C_0603_1608Metric_Pad1.05x0.95mm_HandSolder" H 1188 6800 50  0001 C CNN
F 3 "~" H 1150 6950 50  0001 C CNN
	1    1150 6950
	-1   0    0    1   
$EndComp
Wire Wire Line
	1500 6550 1550 6550
Wire Wire Line
	1550 6800 1550 6550
Connection ~ 1550 6550
Wire Wire Line
	1550 6550 1600 6550
Wire Wire Line
	1600 6350 1150 6350
Wire Wire Line
	1150 6350 1150 6550
Wire Wire Line
	1200 6550 1150 6550
Connection ~ 1150 6550
Wire Wire Line
	1150 6550 1150 6800
$Comp
L power:GND #PWR0414
U 1 1
P 1150 7100
F 0 "#PWR0414" H 1150 6850 50  0001 C CNN
F 1 "GND" H 1000 7000 50  0000 C CNN
F 2 "" H 1150 7100 50  0001 C CNN
F 3 "" H 1150 7100 50  0001 C CNN
	1    1150 7100
	1    0    0    -1  
$EndComp
$Comp
L power:GND #PWR0415
U 1 1
P 1550 7100
F 0 "#PWR0415" H 1550 6850 50  0001 C CNN
F 1 "GND" H 1700 7000 50  0000 C CNN
F 2 "" H 1550 7100 50  0001 C CNN
F 3 "" H 1550 7100 50  0001 C CNN
	1    1550 7100
	1    0    0    -1  
$EndComp
Wire Wire Line
	8450 1300 8350 1300
$Comp
L power:+3V3 #PWR0104
U 1 1
P 8450 1300
F 0 "#PWR0104" H 8450 1150 50  0001 C CNN
F 1 "+3V3" V 8465 1428 50  0000 L CNN
F 2 "" H 8450 1300 50  0001 C CNN
F 3 "" H 8450 1300 50  0001 C CNN
	1    8450 1300
	0    1    1    0   
$EndComp
Wire Wire Line
	8350 1300 8350 950 
Connection ~ 8350 1300
Wire Wire Line
	8250 1300 8350 1300
Wire Wire Line
	8350 950  8250 950 
Wire Wire Line
	8350 1650 8350 1300
Wire Wire Line
	8250 1650 8350 1650
Wire Wire Line
	7900 1650 7950 1650
Wire Wire Line
	7900 1300 7950 1300
Wire Wire Line
	7950 950  7900 950 
$Comp
L Device:R R108
U 1 1
P 8100 1650
F 0 "R108" V 7893 1650 50  0000 C CNN
F 1 "330" V 7984 1650 50  0000 C CNN
F 2 "Resistor_SMD:R_0603_1608Metric_Pad1.05x0.95mm_HandSolder" V 8030 1650 50  0001 C CNN
F 3 "~" H 8100 1650 50  0001 C CNN
	1    8100 1650
	0    1    1    0   
$EndComp
$Comp
L Device:R R106
U 1 1
P 8100 1300
F 0 "R106" V 7893 1300 50  0000 C CNN
F 1 "330" V 7984 1300 50  0000 C CNN
F 2 "Resistor_SMD:R_0603_1608Metric_Pad1.05x0.95mm_HandSolder" V 8030 1300 50  0001 C CNN
F 3 "~" H 8100 1300 50  0001 C CNN
	1    8100 1300
	0    1    1    0   
$EndComp
$Comp
L Device:R R101
U 1 1
P 8100 950
F 0 "R101" V 7893 950 50  0000 C CNN
F 1 "330" V 7984 950 50  0000 C CNN
F 2 "Resistor_SMD:R_0603_1608Metric_Pad1.05x0.95mm_HandSolder" V 8030 950 50  0001 C CNN
F 3 "~" H 8100 950 50  0001 C CNN
	1    8100 950 
	0    1    1    0   
$EndComp
Wire Wire Line
	7500 950  7600 950 
Text Label 7500 950  2    50   ~ 0
LED_SAMPLING
Wire Wire Line
	7500 1300 7600 1300
Text Label 7500 1300 2    50   ~ 0
LED_READY
Wire Wire Line
	7500 1650 7600 1650
Text Label 7500 1650 2    50   ~ 0
LED_NOT_READY
$Comp
L kicad_petr_inherited:LED_YEL D101
U 1 1
P 7750 950
F 0 "D101" H 7743 1166 50  0000 C CNN
F 1 "LED_YEL" H 7743 1075 50  0000 C CNN
F 2 "LED_SMD:LED_0603_1608Metric_Pad1.05x0.95mm_HandSolder" H 7750 950 50  0001 C CNN
F 3 "" H 7750 950 50  0001 C CNN
	1    7750 950 
	1    0    0    -1  
$EndComp
$Comp
L kicad_petr_inherited:LED_RED D103
U 1 1
P 7750 1650
F 0 "D103" H 7743 1866 50  0000 C CNN
F 1 "LED_RED" H 7743 1775 50  0000 C CNN
F 2 "LED_SMD:LED_0603_1608Metric_Pad1.05x0.95mm_HandSolder" H 7750 1650 50  0001 C CNN
F 3 "" H 7750 1650 50  0001 C CNN
	1    7750 1650
	1    0    0    -1  
$EndComp
$Comp
L kicad_petr_inherited:LED_GRN D102
U 1 1
P 7750 1300
F 0 "D102" H 7743 1516 50  0000 C CNN
F 1 "LED_GRN" H 7743 1425 50  0000 C CNN
F 2 "LED_SMD:LED_0603_1608Metric_Pad1.05x0.95mm_HandSolder" H 7750 1300 50  0001 C CNN
F 3 "" H 7750 1300 50  0001 C CNN
	1    7750 1300
	1    0    0    -1  
$EndComp
$Comp
L power:GND #PWR?
U 1 1
P 2000 1750
AR Path="/5C18B19E/5CC1137A" Ref="#PWR?"  Part="1" 
AR Path="/5CC1137A" Ref="#PWR0161"  Part="1" 
F 0 "#PWR0161" H 2000 1500 50  0001 C CNN
F 1 "GND" H 2005 1577 50  0000 C CNN
F 2 "" H 2000 1750 50  0001 C CNN
F 3 "" H 2000 1750 50  0001 C CNN
	1    2000 1750
	1    0    0    -1  
$EndComp
$Comp
L Mechanical:MountingHole_Pad H104
U 1 1
P 2000 1650
F 0 "H104" H 2100 1699 50  0000 L CNN
F 1 "MountingHole_Pad" H 2100 1608 50  0000 L CNN
F 2 "MountingHole:MountingHole_3.2mm_M3_Pad_Via" H 2000 1650 50  0001 C CNN
F 3 "~" H 2000 1650 50  0001 C CNN
	1    2000 1650
	1    0    0    -1  
$EndComp
$Comp
L power:GND #PWR?
U 1 1
P 2000 1250
AR Path="/5C18B19E/5CC11366" Ref="#PWR?"  Part="1" 
AR Path="/5CC11366" Ref="#PWR0159"  Part="1" 
F 0 "#PWR0159" H 2000 1000 50  0001 C CNN
F 1 "GND" H 2005 1077 50  0000 C CNN
F 2 "" H 2000 1250 50  0001 C CNN
F 3 "" H 2000 1250 50  0001 C CNN
	1    2000 1250
	1    0    0    -1  
$EndComp
$Comp
L Mechanical:MountingHole_Pad H102
U 1 1
P 2000 1150
F 0 "H102" H 2100 1199 50  0000 L CNN
F 1 "MountingHole_Pad" H 2100 1108 50  0000 L CNN
F 2 "MountingHole:MountingHole_3.2mm_M3_Pad_Via" H 2000 1150 50  0001 C CNN
F 3 "~" H 2000 1150 50  0001 C CNN
	1    2000 1150
	1    0    0    -1  
$EndComp
$Comp
L power:GND #PWR?
U 1 1
P 1050 1750
AR Path="/5C18B19E/5CC09E44" Ref="#PWR?"  Part="1" 
AR Path="/5CC09E44" Ref="#PWR0160"  Part="1" 
F 0 "#PWR0160" H 1050 1500 50  0001 C CNN
F 1 "GND" H 1055 1577 50  0000 C CNN
F 2 "" H 1050 1750 50  0001 C CNN
F 3 "" H 1050 1750 50  0001 C CNN
	1    1050 1750
	1    0    0    -1  
$EndComp
$Comp
L Mechanical:MountingHole_Pad H103
U 1 1
P 1050 1650
F 0 "H103" H 1150 1699 50  0000 L CNN
F 1 "MountingHole_Pad" H 1150 1608 50  0000 L CNN
F 2 "MountingHole:MountingHole_3.2mm_M3_Pad_Via" H 1050 1650 50  0001 C CNN
F 3 "~" H 1050 1650 50  0001 C CNN
	1    1050 1650
	1    0    0    -1  
$EndComp
$Comp
L power:GND #PWR?
U 1 1
P 1050 1250
AR Path="/5C18B19E/5CC086B0" Ref="#PWR?"  Part="1" 
AR Path="/5CC086B0" Ref="#PWR0158"  Part="1" 
F 0 "#PWR0158" H 1050 1000 50  0001 C CNN
F 1 "GND" H 1055 1077 50  0000 C CNN
F 2 "" H 1050 1250 50  0001 C CNN
F 3 "" H 1050 1250 50  0001 C CNN
	1    1050 1250
	1    0    0    -1  
$EndComp
$Comp
L Mechanical:MountingHole_Pad H101
U 1 1
P 1050 1150
F 0 "H101" H 1150 1199 50  0000 L CNN
F 1 "MountingHole_Pad" H 1150 1108 50  0000 L CNN
F 2 "MountingHole:MountingHole_3.2mm_M3_Pad_Via" H 1050 1150 50  0001 C CNN
F 3 "~" H 1050 1150 50  0001 C CNN
	1    1050 1150
	1    0    0    -1  
$EndComp
NoConn ~ 2400 6050
NoConn ~ 2400 6150
NoConn ~ 2400 6250
NoConn ~ 2400 6350
NoConn ~ 2400 6450
NoConn ~ 2400 6550
NoConn ~ 1600 5850
NoConn ~ 1150 6250
$Comp
L power:+5V #PWR0101
U 1 1
P 2000 4900
F 0 "#PWR0101" H 2000 4750 50  0001 C CNN
F 1 "+5V" H 2015 5073 50  0000 C CNN
F 2 "" H 2000 4900 50  0001 C CNN
F 3 "" H 2000 4900 50  0001 C CNN
	1    2000 4900
	1    0    0    -1  
$EndComp
NoConn ~ 3050 4100
NoConn ~ 3050 4500
NoConn ~ 3050 4600
Wire Wire Line
	1450 5000 2000 5000
Wire Wire Line
	2000 4900 2000 5000
Connection ~ 2000 5000
$Comp
L power:GND #PWR0109
U 1 1
P 750 5100
F 0 "#PWR0109" H 750 4850 50  0001 C CNN
F 1 "GND" H 755 4927 50  0000 C CNN
F 2 "" H 750 5100 50  0001 C CNN
F 3 "" H 750 5100 50  0001 C CNN
	1    750  5100
	1    0    0    -1  
$EndComp
Wire Wire Line
	750  5100 750  5000
Wire Wire Line
	750  5000 850  5000
Wire Wire Line
	1150 5000 1250 5000
Connection ~ 1250 5000
$Comp
L Diode:1N5822 D105
U 1 1
P 1000 5000
F 0 "D105" H 1000 4784 50  0000 C CNN
F 1 "1N5822" H 1000 4875 50  0000 C CNN
F 2 "Diode_THT:D_DO-201AD_P15.24mm_Horizontal" H 1000 4825 50  0001 C CNN
F 3 "http://www.vishay.com/docs/88526/1n5820.pdf" H 1000 5000 50  0001 C CNN
	1    1000 5000
	-1   0    0    1   
$EndComp
$Comp
L Device:C C103
U 1 1
P 6900 3550
AR Path="/5CB93789" Ref="C103"  Part="1" 
AR Path="/5C18B19E/5CB93789" Ref="C?"  Part="1" 
F 0 "C103" H 7015 3596 50  0000 L CNN
F 1 "100n" H 7015 3505 50  0000 L CNN
F 2 "Capacitor_SMD:C_0603_1608Metric_Pad1.05x0.95mm_HandSolder" H 6938 3400 50  0001 C CNN
F 3 "~" H 6900 3550 50  0001 C CNN
	1    6900 3550
	-1   0    0    1   
$EndComp
$Comp
L power:GND #PWR?
U 1 1
P 6900 3750
AR Path="/5C18B19E/5CB93793" Ref="#PWR?"  Part="1" 
AR Path="/5CB93793" Ref="#PWR0110"  Part="1" 
F 0 "#PWR0110" H 6900 3500 50  0001 C CNN
F 1 "GND" H 6905 3577 50  0000 C CNN
F 2 "" H 6900 3750 50  0001 C CNN
F 3 "" H 6900 3750 50  0001 C CNN
	1    6900 3750
	1    0    0    -1  
$EndComp
Wire Wire Line
	6900 3750 6900 3700
$Comp
L power:+3V3 #PWR0111
U 1 1
P 6900 3400
F 0 "#PWR0111" H 6900 3250 50  0001 C CNN
F 1 "+3V3" H 6915 3573 50  0000 C CNN
F 2 "" H 6900 3400 50  0001 C CNN
F 3 "" H 6900 3400 50  0001 C CNN
	1    6900 3400
	1    0    0    -1  
$EndComp
NoConn ~ 5550 5600
$Comp
L power:+3V3 #PWR0112
U 1 1
P 8700 4100
F 0 "#PWR0112" H 8700 3950 50  0001 C CNN
F 1 "+3V3" H 8715 4273 50  0000 C CNN
F 2 "" H 8700 4100 50  0001 C CNN
F 3 "" H 8700 4100 50  0001 C CNN
	1    8700 4100
	1    0    0    -1  
$EndComp
Wire Wire Line
	10350 4950 10700 4950
Wire Wire Line
	10400 5050 10700 5050
NoConn ~ 5550 4500
NoConn ~ 5550 4600
$EndSCHEMATC
